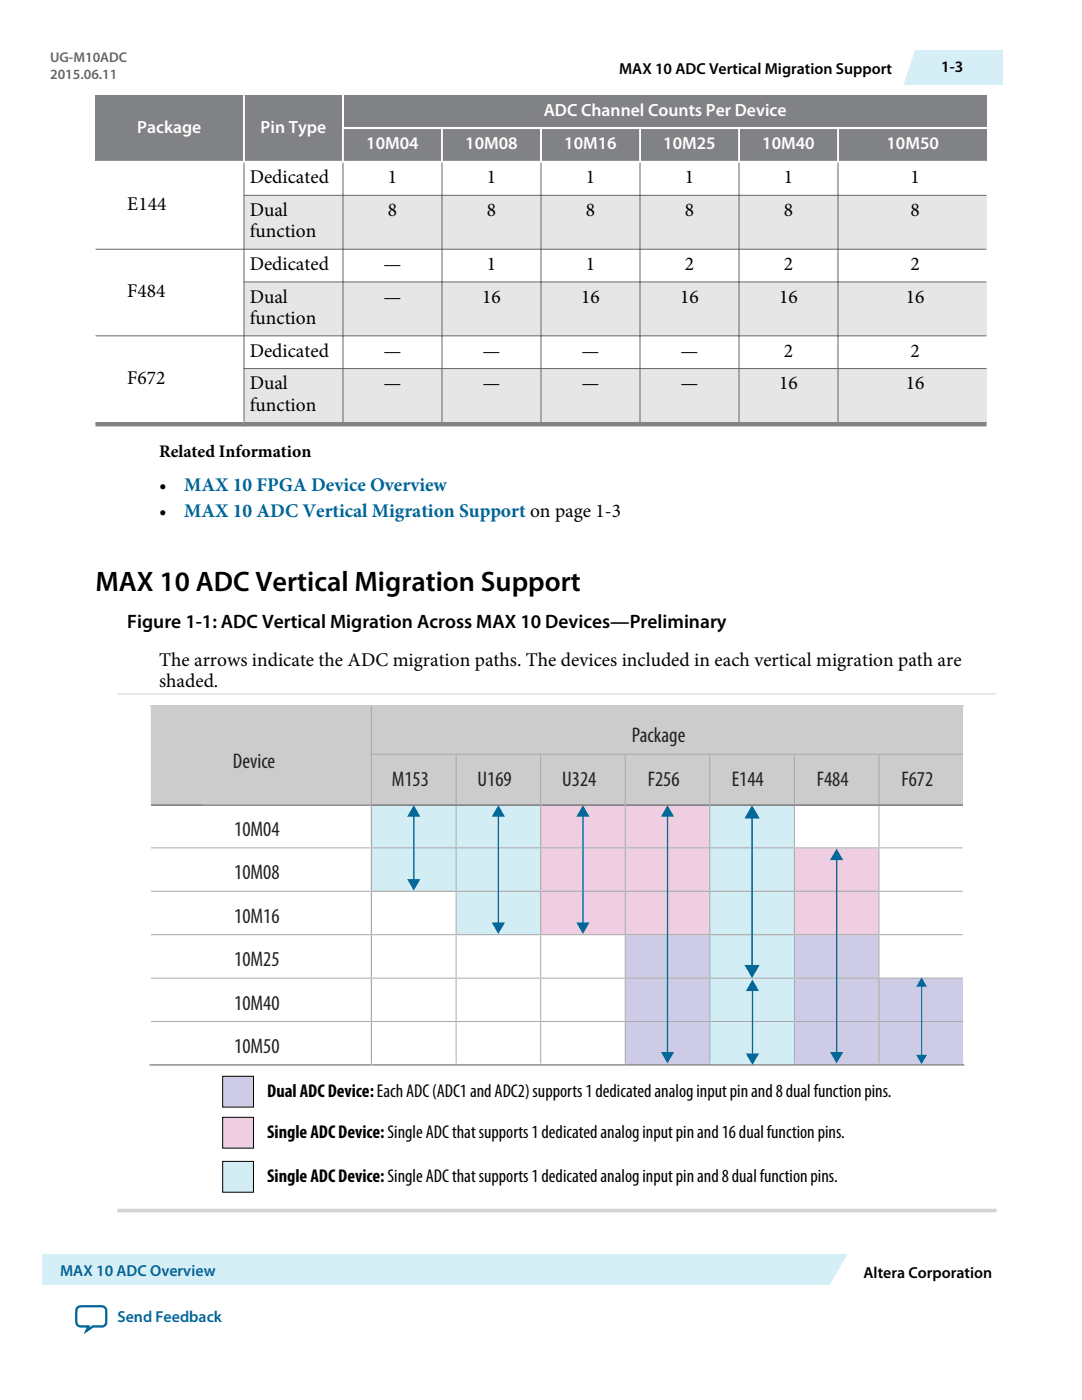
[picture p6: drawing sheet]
<svg xmlns="http://www.w3.org/2000/svg" width="216mm" height="279mm" viewBox="0 0 216 279" stroke-linecap="round" stroke-linejoin="round" font-family="sans-serif">
<g fill="#e6e6e6">
<path d="M19 39h177.8v10.7h-177.8z" fill-rule="evenodd"/>
<path d="M19 56.3h177.8v10.7h-177.8z" fill-rule="evenodd"/>
<path d="M19 73.6h177.8v11.1h-177.8z" fill-rule="evenodd"/>
</g>
<g fill="#808285">
<path d="M19 19.1h29.5v13h-29.5z" fill-rule="evenodd"/>
<path d="M48.9 19.1h19.4v13h-19.4z" fill-rule="evenodd"/>
<path d="M68.6 19.1h128.2v6.3h-128.2z" fill-rule="evenodd"/>
<path d="M68.6 25.8h19.4v6.3h-19.4z" fill-rule="evenodd"/>
<path d="M88.4 25.8h19.4v6.3h-19.4z" fill-rule="evenodd"/>
<path d="M108.1 25.8h19.4v6.3h-19.4z" fill-rule="evenodd"/>
<path d="M127.9 25.8h19.4v6.3h-19.4z" fill-rule="evenodd"/>
<path d="M147.6 25.8h19.4v6.3h-19.4z" fill-rule="evenodd"/>
<path d="M167.4 25.8h29.4v6.3h-29.4z" fill-rule="evenodd"/>
</g>
<g fill="#fff">
<path d="M19 32.5h29.6v17.2h-29.6z" fill-rule="evenodd"/>
<path d="M19 49.8h29.6v17.1h-29.6z" fill-rule="evenodd"/>
<path d="M19 67.1h29.6v17.1h-29.6z" fill-rule="evenodd"/>
</g>
<path d="M48.7 19.1v13.2M68.4 19.1v13.4M19.1 32.3h177.7M68.3 25.6h128.5M88.2 25.4v6.9M107.9 25.4v6.9M127.7 25.4v6.9M147.5 25.4v6.9M167.2 25.4v6.9" fill="none" stroke="#fff" stroke-width=".35"/>
<path d="M48.6 39h148.2M48.7 32.3v52.8M68.4 32.3v51.9M88.2 32.3v51.9M107.9 32.3v51.9M127.7 32.3v51.9M147.5 32.3v51.9M167.2 32.3v51.9M19 49.7h177.8M48.6 56.3h148.2M19 67h177.8M48.6 73.6h148.2" fill="none" stroke="#666" stroke-width=".2"/>
<path d="M19 84.7h177.8" fill="none" stroke="#808285" stroke-width=".88"/>
<g fill="#ccc">
<path d="M175.4 150.5h16.9v10.2h-16.9z"/>
<path d="M158.5 150.5h16.9v10.2h-16.9z"/>
<path d="M141.6 150.5h16.9v10.2h-16.9z"/>
<path d="M124.8 150.5h16.8v10.2h-16.8z"/>
<path d="M107.9 150.5h16.9v10.2h-16.9z"/>
<path d="M91 150.5h16.9v10.2h-16.9z"/>
<path d="M74 150.5h17v10.2h-17z"/>
<path d="M74 140.7h118.3v9.8h-118.3z"/>
<path d="M30 140.7h44.1v20h-44.1z"/>
</g>
<g fill="#fff">
<path d="M107.9 203.9h16.9v8.6h-16.9z"/>
<path d="M91 203.9h16.9v8.6h-16.9z"/>
<path d="M91 195.2h16.9v8.7h-16.9z"/>
<path d="M91 186.5h16.9v8.7h-16.9z"/>
<path d="M74.1 177.9h16.9v8.6h-16.9z"/>
</g>
<g fill="#cecbe6">
<path d="M175.4 203.9h16.9v8.6h-16.9z"/>
<path d="M158.5 203.9h16.9v8.6h-16.9z"/>
</g>
<path d="M141.6 203.9h16.9v8.6h-16.9z" fill="#d2edf3"/>
<g fill="#cecbe6">
<path d="M124.8 203.9h16.8v8.6h-16.8z"/>
<path d="M175.4 195.2h16.9v8.7h-16.9z"/>
<path d="M158.5 195.2h16.9v8.7h-16.9z"/>
</g>
<path d="M141.6 195.2h16.9v8.7h-16.9z" fill="#d2edf3"/>
<g fill="#cecbe6">
<path d="M124.8 195.2h16.8v8.7h-16.8z"/>
<path d="M158.5 186.5h16.9v8.7h-16.9z"/>
</g>
<g fill="#efcee2">
<path d="M158.5 177.9h16.9v8.6h-16.9z"/>
<path d="M158.5 169.2h16.9v8.7h-16.9z"/>
</g>
<path d="M141.6 186.5h16.9v8.7h-16.9z" fill="#d2edf3"/>
<path d="M124.8 186.5h16.8v8.7h-16.8z" fill="#cecbe6"/>
<path d="M141.6 177.9h16.9v8.6h-16.9z" fill="#d2edf3"/>
<g fill="#efcee2">
<path d="M124.8 177.9h16.8v8.6h-16.8z"/>
<path d="M107.9 177.9h16.9v8.6h-16.9z"/>
</g>
<g fill="#d2edf3">
<path d="M91 177.9h16.9v8.6h-16.9z"/>
<path d="M141.6 169.2h16.9v8.7h-16.9z"/>
<path d="M141.6 160.6h16.9v8.6h-16.9z"/>
</g>
<g fill="#efcee2">
<path d="M124.8 169.2h16.8v8.7h-16.8z"/>
<path d="M107.9 169.2h16.9v8.7h-16.9z"/>
</g>
<g fill="#d2edf3">
<path d="M91 169.2h16.9v8.7h-16.9z"/>
<path d="M74.1 169.2h16.9v8.7h-16.9z"/>
</g>
<g fill="#efcee2">
<path d="M124.8 160.6h16.8v8.6h-16.8z"/>
<path d="M107.9 160.6h16.9v8.6h-16.9z"/>
</g>
<g fill="#d2edf3">
<path d="M91 160.6h16.9v8.6h-16.9z"/>
<path d="M74.1 160.6h16.9v8.6h-16.9z"/>
</g>
<path d="M107.9 195.2h16.9v8.7h-16.9zM107.9 186.5h16.9v8.7h-16.9z" fill="#fff"/>
<g fill="none" stroke="#a6a8ab" stroke-width=".2">
<path d="M74.1 140.9v28.2M74.1 150.5h118M91 150.7v9.7M107.9 150.7v18.4M124.8 150.7v18.4M141.6 150.7v18.4M158.5 150.7v9.7M175.4 150.7v9.7M30 160.6h10.4M30.1 160.7h10.3M30.1 169.2h44M30.1 177.9h44"/>
<path d="M74.1 169.4v8.3M74.1 178v8.4M74.1 160.6h118M74.1 169.2h118M74.1 177.9h118M91 160.7v8.4M91 169.4v8.3M91 178v8.4M107.9 169.4v8.3M107.9 178v8.4M124.8 169.4v8.3M124.8 178v8.4"/>
<path d="M141.6 169.4v8.3M141.6 178v8.4M158.5 160.7h-84.4v8.4M158.5 160.7h33.6M158.5 160.7v8.4M158.5 169.4v8.3M158.5 178v8.4M175.4 160.7v8.4M175.4 169.4v8.3M175.4 178v8.4M30.1 186.5h44M30.1 195.2h44"/>
<path d="M74.1 186.7v8.4M74.1 195.4v8.3M74.1 186.5h118M74.1 195.2h118M91 186.7v8.4M91 195.4v8.3M107.9 186.7v8.4M107.9 195.4v8.3M124.8 186.7v8.4M124.8 195.4v8.3M141.6 186.7v8.4M141.6 195.4v8.3"/>
<path d="M158.5 186.7v8.4M158.5 195.4v8.3M175.4 186.7v8.4M175.4 195.4v8.3M30.1 203.9h44M74.1 204v8.2M74.1 203.9h118M91 204v8.2M107.9 204v8.2M124.8 204v8.2M141.6 204v8.2M158.5 204v8.2"/>
<path d="M175.4 204v8.2"/>
</g>
<path d="M30.1 160.7h77.6M108 160.7h16.6M124.9 160.7h16.6M141.8 160.7h50.3M29.8 212.5h44.3M74.1 212.5h118.3" fill="none" stroke="#808184" stroke-width=".26"/>
<path d="M30 140.9v71.3M192.3 140.9v71.3" fill="none" stroke="#fff" stroke-width=".2"/>
<path d="M44.4 214.8h6.2v6.1h-6.2z" fill="#cecbe6"/>
<path d="M44.4 214.8h6.2v6.1h-6.2z" fill="none" stroke="#000" stroke-width=".2"/>
<path d="M44.4 223h6.2v6.1h-6.2z" fill="#efcee2"/>
<path d="M44.4 223h6.2v6.1h-6.2z" fill="none" stroke="#000" stroke-width=".2"/>
<path d="M44.4 231.8h6.2v6.1h-6.2z" fill="#d2edf3"/>
<path d="M44.4 231.8h6.2v6.1h-6.2z" fill="none" stroke="#000" stroke-width=".2"/>
<path d="M82.6 162.6v13.2" fill="none" stroke="#046799" stroke-width=".26"/>
<g fill="#046799">
<path d="M81.2 175.4h2.7l-1.3 2.3z"/>
<path d="M82.6 160.7l1.3 2.3h-2.7z"/>
</g>
<path d="M150.1 197.4v13.2" fill="none" stroke="#046799" stroke-width=".26"/>
<g fill="#046799">
<path d="M148.8 210.2h2.7l-1.4 2.3z"/>
<path d="M150.1 195.5l1.4 2.3h-2.7z"/>
</g>
<path d="M99.4 162.6v21.9" fill="none" stroke="#046799" stroke-width=".26"/>
<g fill="#046799">
<path d="M98.1 184.1h2.7l-1.4 2.3z"/>
<path d="M99.4 160.7l1.4 2.3h-2.7z"/>
</g>
<path d="M116.3 162.6v21.9" fill="none" stroke="#046799" stroke-width=".26"/>
<g fill="#046799">
<path d="M115 184.1h2.6l-1.3 2.3z"/>
<path d="M116.3 160.7l1.3 2.3h-2.6z"/>
</g>
<path d="M183.9 196.6v14.2" fill="none" stroke="#046799" stroke-width=".22"/>
<g fill="#046799">
<path d="M182.8 210.5h2.2l-1.1 1.9z"/>
<path d="M183.9 195.1l1.1 1.8h-2.2z"/>
</g>
<path d="M166.9 171.3v39" fill="none" stroke="#046799" stroke-width=".26"/>
<g fill="#046799">
<path d="M165.6 209.9h2.7l-1.4 2.3z"/>
<path d="M166.9 169.4l1.4 2.2h-2.7z"/>
</g>
<path d="M150.1 162.9v30.1" fill="none" stroke="#046799" stroke-width=".3"/>
<g fill="#046799">
<path d="M148.5 192.6h3.1l-1.5 2.6z"/>
<path d="M150.1 160.7l1.5 2.6h-3.1z"/>
</g>
<path d="M133.2 162.6v47.7" fill="none" stroke="#046799" stroke-width=".26"/>
<g fill="#046799">
<path d="M131.9 209.9h2.6l-1.3 2.3z"/>
<path d="M133.2 160.7l1.3 2.3h-2.6z"/>
</g>
<path d="M23.4 138.5h175.5" fill="none" stroke="#d1d3d4" stroke-width=".2"/>
<path d="M23.4 241.6h175.5" fill="none" stroke="#d1d3d4" stroke-width=".71"/>
<path d="M182.6 10h17.5v6.8h-20.1z" fill="#d6eff7"/>
<path d="M8.5 250.3h160.5v6.2h-160.5z" fill-rule="evenodd" fill="#d6eff7"/>
<path d="M169.1 250.4v6.2h-4.5z" fill="#fff"/>
<path d="M169.1 250.7l-3.5 5.9" fill="none" stroke="#fff" stroke-width=".27"/>
<path d="M15.5 261l.6-.3h4.3a.85 .85 0 0 1 .8 .9v2.3a.85 .85 0 0 1-.8 .8h-1.9l-1.3 .9 .5-.9h-1.6a.85 .85 0 0 1-.9-.8v-2.3z" fill="none" stroke="#0065a4" stroke-width=".46"/>
<text font-size="5.6" x="19.1" y="117.9">MAX 10 ADC Vertical Migration Support</text>
<g font-size="4.2" fill="#231f20">
<text x="126.1" y="148.1">Package</text>
<text x="46.4" y="153.2">Device</text>
<text x="78.2" y="156.8">M153</text>
<text x="95.3" y="156.8">U169</text>
<text x="112.2" y="156.8">U324</text>
<text x="129.2" y="156.8">F256</text>
<text x="146" y="156.8">E144</text>
<text x="163" y="156.8">F484</text>
<text x="179.9" y="156.8">F672</text>
<text x="46.7" y="166.8">10M04</text>
<text x="46.7" y="175.5">10M08</text>
<text x="46.7" y="184.2">10M16</text>
<text x="46.7" y="192.8">10M25</text>
<text x="46.7" y="201.5">10M40</text>
<text x="46.7" y="210.1">10M50</text>
</g>
<g font-size="3.9">
<text x="25.4" y="41.9">E144</text>
<text x="49.8" y="36.5">Dedicated</text>
<text x="77.4" y="36.5">1</text>
<text x="97.1" y="36.5">1</text>
<text x="116.9" y="36.5">1</text>
<text x="136.7" y="36.5">1</text>
<text x="156.4" y="36.5">1</text>
<text x="181.7" y="36.5">1</text>
<text x="49.8" y="43.1">Dual</text>
<text x="49.8" y="47.4">function</text>
<text x="77.4" y="43.1">8</text>
<text x="97.1" y="43.1">8</text>
<text x="116.9" y="43.1">8</text>
<text x="136.7" y="43.1">8</text>
<text x="156.4" y="43.1">8</text>
<text x="181.7" y="43.1">8</text>
<text x="49.8" y="53.9">Dedicated</text>
<text x="76.5" y="53.9">—</text>
<text x="97.1" y="53.9">1</text>
<text x="116.9" y="53.9">1</text>
<text x="136.7" y="53.9">2</text>
<text x="156.4" y="53.9">2</text>
<text x="181.7" y="53.9">2</text>
<text x="25.4" y="59.3">F484</text>
<text x="49.8" y="60.4">Dual</text>
<text x="49.8" y="64.6">function</text>
<text x="76.5" y="60.4">—</text>
<text x="96.2" y="60.4">16</text>
<text x="116" y="60.4">16</text>
<text x="135.7" y="60.4">16</text>
<text x="155.5" y="60.4">16</text>
<text x="180.7" y="60.4">16</text>
<text x="49.8" y="71.2">Dedicated</text>
<text x="76.5" y="71.2">—</text>
<text x="96.3" y="71.2">—</text>
<text x="116" y="71.2">—</text>
<text x="135.8" y="71.2">—</text>
<text x="156.4" y="71.2">2</text>
<text x="181.7" y="71.2">2</text>
<text x="25.4" y="76.6">F672</text>
<text x="49.8" y="77.7">Dual</text>
<text x="76.5" y="77.7">—</text>
<text x="96.3" y="77.7">—</text>
<text x="116" y="77.7">—</text>
<text x="135.8" y="77.7">—</text>
<text x="155.5" y="77.7">16</text>
<text x="180.7" y="77.7">16</text>
<text x="49.8" y="81.9">function</text>
<text x="31.7" y="98">•</text>
<text x="31.7" y="103.2">•</text>
<text x="25.4" y="125.3">Figure 1-1: ADC Vertical Migration Across MAX 10 Devices—Preliminary</text>
<text x="31.8" y="132.9">The arrows indicate the ADC migration paths. The devices included in each vertical migration path are</text>
<text x="31.8" y="137.2">shaded.</text>
</g>
<g font-size="3.9" fill="#069">
<text x="36.8" y="98">MAX 10 FPGA Device Overview</text>
<text x="36.8" y="103.2">MAX 10 ADC Vertical Migration Support on page 1-3</text>
</g>
<g font-size="3.7">
<text x="53.3" y="219">Dual ADC Device:Each ADC (ADC1 and ADC2) supports 1 dedicated analog input pin and 8 dual function pins.</text>
<text x="53.3" y="227.1">Single ADC Device:Single ADC that supports 1 dedicated analog input pin and 16 dual function pins.</text>
<text x="53.3" y="235.9">Single ADC Device:Single ADC that supports 1 dedicated analog input pin and 8 dual function pins.</text>
</g>
<g font-size="3.5" fill="#fff">
<text x="108.5" y="23.1">ADC Channel Counts Per Device</text>
<text x="27.4" y="26.5">Package</text>
<text x="52" y="26.5">Pin Type</text>
<text x="73.1" y="29.8">10M04</text>
<text x="92.8" y="29.8">10M08</text>
<text x="112.6" y="29.8">10M16</text>
<text x="132.3" y="29.8">10M25</text>
<text x="152.1" y="29.8">10M40</text>
<text x="176.9" y="29.8">10M50</text>
</g>
<text font-size="3.5" x="31.7" y="91.1">Related Information</text>
<g font-size="3.2">
<text x="123.5" y="14.7">MAX 10 ADC Vertical Migration Support</text>
<text x="187.8" y="14.4">1-3</text>
<text x="172.3" y="255">Altera Corporation</text>
</g>
<g font-size="3.2" fill="#069">
<text x="12" y="254.7">MAX 10 ADC Overview</text>
<text x="23.4" y="263.9">Send Feedback</text>
</g>
<g font-size="2.8" fill="#666">
<text x="10" y="12.4">UG-M10ADC</text>
<text x="10" y="15.8">2015.06.11</text>
</g>
</svg>
